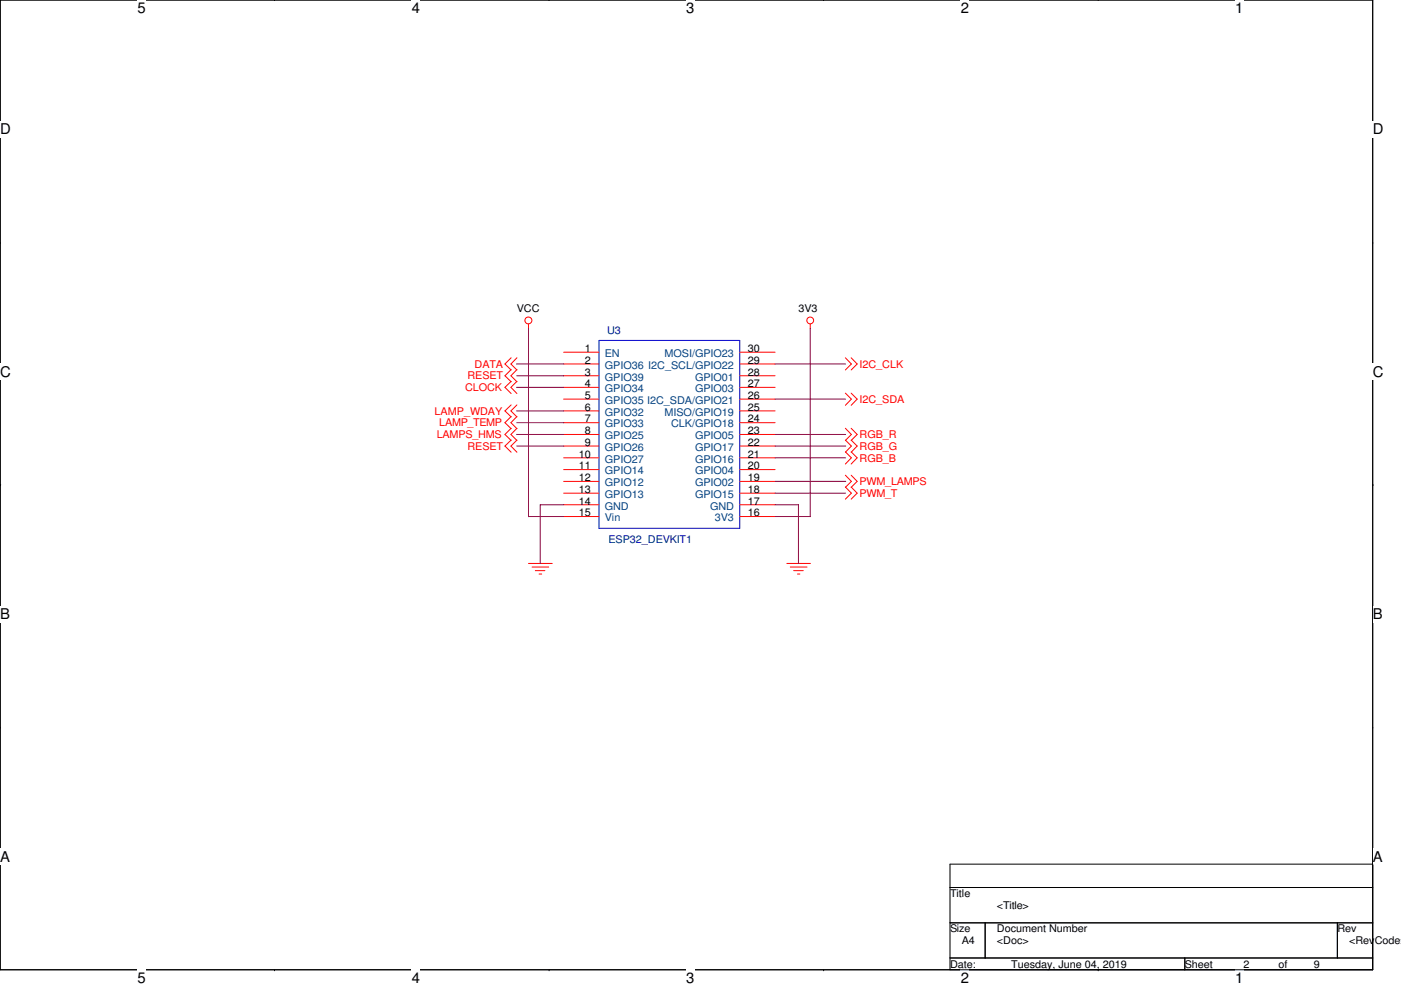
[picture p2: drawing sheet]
<svg xmlns="http://www.w3.org/2000/svg" width="297mm" height="210mm" viewBox="0 0 297 210" stroke-linecap="round" stroke-linejoin="round" font-family="sans-serif">
<path d="M0 0h291v205.6h-291z" fill="none" stroke="#000" stroke-width=".21"/>
<g fill="#fff">
<path d="M29.1 0h1.8v3.5h-1.8z"/>
<path d="M29.1 205.6h1.8v3.5h-1.8z"/>
</g>
<path d="M58.2 0h.1M58.2 205.6h.1" fill="none" stroke="#000" stroke-width=".21"/>
<g fill="#fff">
<path d="M87.3 0h1.7v3.5h-1.7z"/>
<path d="M87.3 205.6h1.7v3.5h-1.7z"/>
</g>
<path d="M116.4 0h.1M116.4 205.6h.1" fill="none" stroke="#000" stroke-width=".21"/>
<g fill="#fff">
<path d="M145.5 0h1.7v3.5h-1.7z"/>
<path d="M145.5 205.6h1.7v3.5h-1.7z"/>
</g>
<path d="M174.6 0h.1M174.6 205.6h.1" fill="none" stroke="#000" stroke-width=".21"/>
<g fill="#fff">
<path d="M203.7 0h1.7v3.5h-1.7z"/>
<path d="M203.7 205.6h1.7v3.5h-1.7z"/>
</g>
<path d="M232.8 0h.1M232.8 205.6h.1" fill="none" stroke="#000" stroke-width=".21"/>
<g fill="#fff">
<path d="M261.9 0h1.7v3.5h-1.7z"/>
<path d="M261.9 205.6h1.7v3.5h-1.7z"/>
<path d="M0 25.7h2.3v3.5h-2.3z"/>
<path d="M291 25.7h2.3v3.5h-2.3z"/>
<path d="M0 77.1h2.3v3.5h-2.3z"/>
<path d="M291 77.1h2.3v3.5h-2.3z"/>
</g>
<path d="M0 51.4h.1M291 51.4h.1" fill="none" stroke="#000" stroke-width=".21"/>
<g fill="#fff">
<path d="M0 128.5h2.1v3.5h-2.1z"/>
<path d="M291 128.5h2.1v3.5h-2.1z"/>
</g>
<path d="M0 102.8h.1M291 102.8h.1" fill="none" stroke="#000" stroke-width=".21"/>
<g fill="#fff">
<path d="M0 179.9h2.1v3.4h-2.1z"/>
<path d="M291 179.9h2.1v3.4h-2.1z"/>
</g>
<path d="M0 154.2h.1M291 154.2h.1M201.4 183.2h89.6v22.4h-89.6zM201.4 188.2h89.6M201.4 195.7h89.6M208.9 195.7v7.4M283.5 195.7v7.4M201.4 203.1h89.6M251.2 203.1v2.5" fill="none" stroke="#000" stroke-width=".21"/>
<g fill="none" stroke="#f00" stroke-width=".21">
<path d="M108.4 78.4l-1.3 1.3 1.3 1.2M108.4 75.9l-1.3 1.3 1.3 1.2M109.6 78.4l-1.3 1.3 1.3 1.2M109.6 75.9l-1.3 1.3 1.3 1.2M112.1 68.7v1M119.5 74.7h7.5M119.5 77.2h7.5M119.5 79.7h7.5M156.8 74.7h7.5M156.8 77.2h7.5M156.8 79.7h7.5M171.8 68.7v1"/>
<path d="M179.2 75.9l1.3 1.3-1.3 1.2M180.5 75.9l1.2 1.3-1.2 1.2M108.4 80.9l-1.3 1.2 1.3 1.3M108.4 85.9l-1.3 1.2 1.3 1.3M108.4 90.8l-1.3 1.3 1.3 1.3M108.4 93.3l-1.3 1.3 1.3 1.3M108.4 88.3l-1.3 1.3 1.3 1.3M109.6 80.9l-1.3 1.2 1.3 1.3M109.6 85.9l-1.3 1.2 1.3 1.3M109.6 90.8l-1.3 1.3 1.3 1.3M109.6 93.3l-1.3 1.3 1.3 1.3M109.6 88.3l-1.3 1.3 1.3 1.3"/>
<path d="M119.5 82.1h7.5M119.5 84.6h7.5M119.5 87.1h7.5M119.5 89.6h7.5M119.5 92.1h7.5M119.5 94.6h7.5M119.5 97.1h7.5M119.5 99.6h7.5M156.8 82.1h7.5M156.8 84.6h7.5M156.8 87.1h7.5M156.8 89.6h7.5"/>
<path d="M156.8 92.1h7.5M156.8 94.6h7.5M156.8 97.1h7.5M156.8 99.6h7.5M179.2 83.4l1.3 1.2-1.3 1.3M179.2 90.8l1.3 1.3-1.3 1.3M179.2 93.3l1.3 1.3-1.3 1.3M179.2 95.8l1.3 1.3-1.3 1.3M180.5 83.4l1.2 1.2-1.2 1.3M180.5 90.8l1.2 1.3-1.2 1.3M180.5 93.3l1.2 1.3-1.2 1.3M180.5 95.8l1.2 1.3-1.2 1.3"/>
<path d="M112.1 119.5h5M119.5 102.1h7.5M119.5 104.6h7.5M119.5 107h7.5M119.5 109.5h7.5M156.8 102.1h7.5M156.8 104.6h7.5M156.8 107h7.5M156.8 109.5h7.5M166.8 119.5h5M179.2 103.3l1.3 1.3-1.3 1.2M179.2 100.8l1.3 1.3-1.3 1.2"/>
<path d="M180.5 103.3l1.2 1.3-1.2 1.2M180.5 100.8l1.2 1.3-1.2 1.2M112.8 120.2h3.5M113.5 121h2M114.3 121.7h.5M167.6 120.2h3.5M168.3 121h2M169.1 121.7h.5"/>
<circle cx="112" cy="67.9" r=".74"/>
<circle cx="171.8" cy="67.9" r=".72"/>
</g>
<path d="M127 72.2h29.8v39.8h-29.8z" fill="none" stroke="#00f" stroke-width=".21"/>
<g fill="none" stroke="#800040" stroke-width=".21">
<path d="M109.5 77.2h10M109.6 79.7h9.9M112.1 69.7v39.9M164.3 77.2h15M171.8 69.7v39.9M109.5 92.1h10M109.5 82.1h10M109.5 87.1h10M109.6 94.6h9.9M109.6 89.6h9.9M164.3 84.6h15M164.3 92.1h15"/>
<path d="M164.3 97.1h15M164.3 94.6h15M112.1 109.5h7.4M114.6 107h4.9M114.6 107v12.5M164.3 104.6h15M164.3 109.5h7.5M164.3 107h5M164.3 102.1h15M169.3 107v12.5"/>
</g>
<g font-size="3.1">
<text x="29.1" y="2.8">5</text>
<text x="87.3" y="2.8">4</text>
<text x="145.5" y="2.8">3</text>
<text x="203.7" y="2.8">2</text>
<text x="261.9" y="2.8">1</text>
<text x="0" y="28.5">D</text>
<text x="291" y="28.5">D</text>
<text x="0" y="79.9">C</text>
<text x="291" y="79.9">C</text>
<text x="0" y="131.3">B</text>
<text x="291" y="131.3">B</text>
<text x="0" y="182.7">A</text>
<text x="291" y="182.7">A</text>
<text x="29.1" y="208.4">5</text>
<text x="87.3" y="208.4">4</text>
<text x="145.5" y="208.4">3</text>
<text x="203.7" y="208.4">2</text>
<text x="261.9" y="208.4">1</text>
</g>
<g font-size="2.2">
<text x="109.6" y="66.3">VCC</text>
<text x="169.3" y="66.3">3V3</text>
<text x="124" y="74.6">1</text>
<text x="124" y="77.1">2</text>
<text x="158.6" y="77.1">29</text>
<text x="158.6" y="74.6">30</text>
<text x="124" y="79.6">3</text>
<text x="124" y="82.1">4</text>
<text x="158.6" y="82.1">27</text>
<text x="158.6" y="79.6">28</text>
<text x="124" y="84.6">5</text>
<text x="124" y="87.1">6</text>
<text x="124" y="89.6">7</text>
<text x="158.6" y="89.6">24</text>
<text x="158.6" y="87.1">25</text>
<text x="158.6" y="84.6">26</text>
<text x="124" y="92.1">8</text>
<text x="124" y="94.5">9</text>
<text x="158.6" y="94.5">22</text>
<text x="158.6" y="92.1">23</text>
<text x="122.7" y="97">10</text>
<text x="122.7" y="99.5">11</text>
<text x="158.6" y="99.5">20</text>
<text x="158.6" y="97">21</text>
<text x="122.7" y="102">12</text>
<text x="122.7" y="104.5">13</text>
<text x="122.7" y="107">14</text>
<text x="158.6" y="107">17</text>
<text x="158.6" y="104.5">18</text>
<text x="158.6" y="102">19</text>
<text x="122.7" y="109.5">15</text>
<text x="158.6" y="109.5">16</text>
<text x="201.4" y="190.2">Title</text>
<text x="201.4" y="197.7">Size</text>
<text x="211.4" y="197.7">Document Number</text>
<text x="211.4" y="192.7">&lt;Title&gt;</text>
<text x="283.5" y="197.7">Rev</text>
<text x="203.9" y="200.2">A4</text>
<text x="211.4" y="200.2">&lt;Doc&gt;</text>
<text x="286" y="200.2">&lt;RevCode&gt;</text>
<text x="201.4" y="205.1">Date:</text>
<text x="214.4" y="205.1">Tuesday, June 04, 2019</text>
<text x="251.2" y="205.1">Sheet</text>
<text x="263.6" y="205.1">2</text>
<text x="271.1" y="205.1">of</text>
<text x="278.6" y="205.1">9</text>
</g>
<g font-size="2.2" fill="#000080">
<text x="128.7" y="70.7">U3</text>
<text x="129" y="115.1">ESP32_DEVKIT1</text>
</g>
<g font-size="2.2" fill="#f00">
<text x="100.6" y="77.9">DATA</text>
<text x="182.2" y="77.9">I2C_CLK</text>
<text x="98.6" y="82.9">CLOCK</text>
<text x="99.1" y="80.4">RESET</text>
<text x="92.2" y="87.9">LAMP_WDAY</text>
<text x="182.2" y="85.4">I2C_SDA</text>
<text x="92.6" y="92.9">LAMPS_HMS</text>
<text x="93.1" y="90.4">LAMP_TEMP</text>
<text x="99.1" y="95.4">RESET</text>
<text x="182.2" y="92.9">RGB_R</text>
<text x="182.2" y="95.4">RGB_G</text>
<text x="182.2" y="97.9">RGB_B</text>
<text x="182.2" y="105.3">PWM_T</text>
<text x="182.2" y="102.8">PWM_LAMPS</text>
</g>
<g font-size="2.2" fill="#004080">
<text x="128.2" y="75.7">EN</text>
<text x="140.9" y="75.7">MOSI/GPIO23</text>
<text x="128.2" y="78.2">GPIO36 I2C_SCL/GPIO22</text>
<text x="128.2" y="80.7">GPIO39</text>
<text x="128.2" y="83.1">GPIO34</text>
<text x="147.4" y="83.1">GPIO03</text>
<text x="147.4" y="80.7">GPIO01</text>
<text x="128.2" y="85.6">GPIO35 I2C_SDA/GPIO21</text>
<text x="128.2" y="88.1">GPIO32</text>
<text x="140.9" y="88.1">MISO/GPIO19</text>
<text x="128.2" y="90.6">GPIO33</text>
<text x="128.2" y="93.1">GPIO25</text>
<text x="128.2" y="95.6">GPIO26</text>
<text x="142.3" y="90.6">CLK/GPIO18</text>
<text x="147.4" y="95.6">GPIO17</text>
<text x="147.4" y="93.1">GPIO05</text>
<text x="128.2" y="98.1">GPIO27</text>
<text x="128.2" y="100.6">GPIO14</text>
<text x="147.4" y="100.6">GPIO04</text>
<text x="147.4" y="98.1">GPIO16</text>
<text x="128.2" y="103.1">GPIO12</text>
<text x="128.2" y="105.6">GPIO13</text>
<text x="147.4" y="105.6">GPIO15</text>
<text x="147.4" y="103.1">GPIO02</text>
<text x="128.2" y="108">GND</text>
<text x="128.2" y="110.5">Vin</text>
<text x="150.5" y="108">GND</text>
<text x="151.6" y="110.5">3V3</text>
</g>
</svg>
